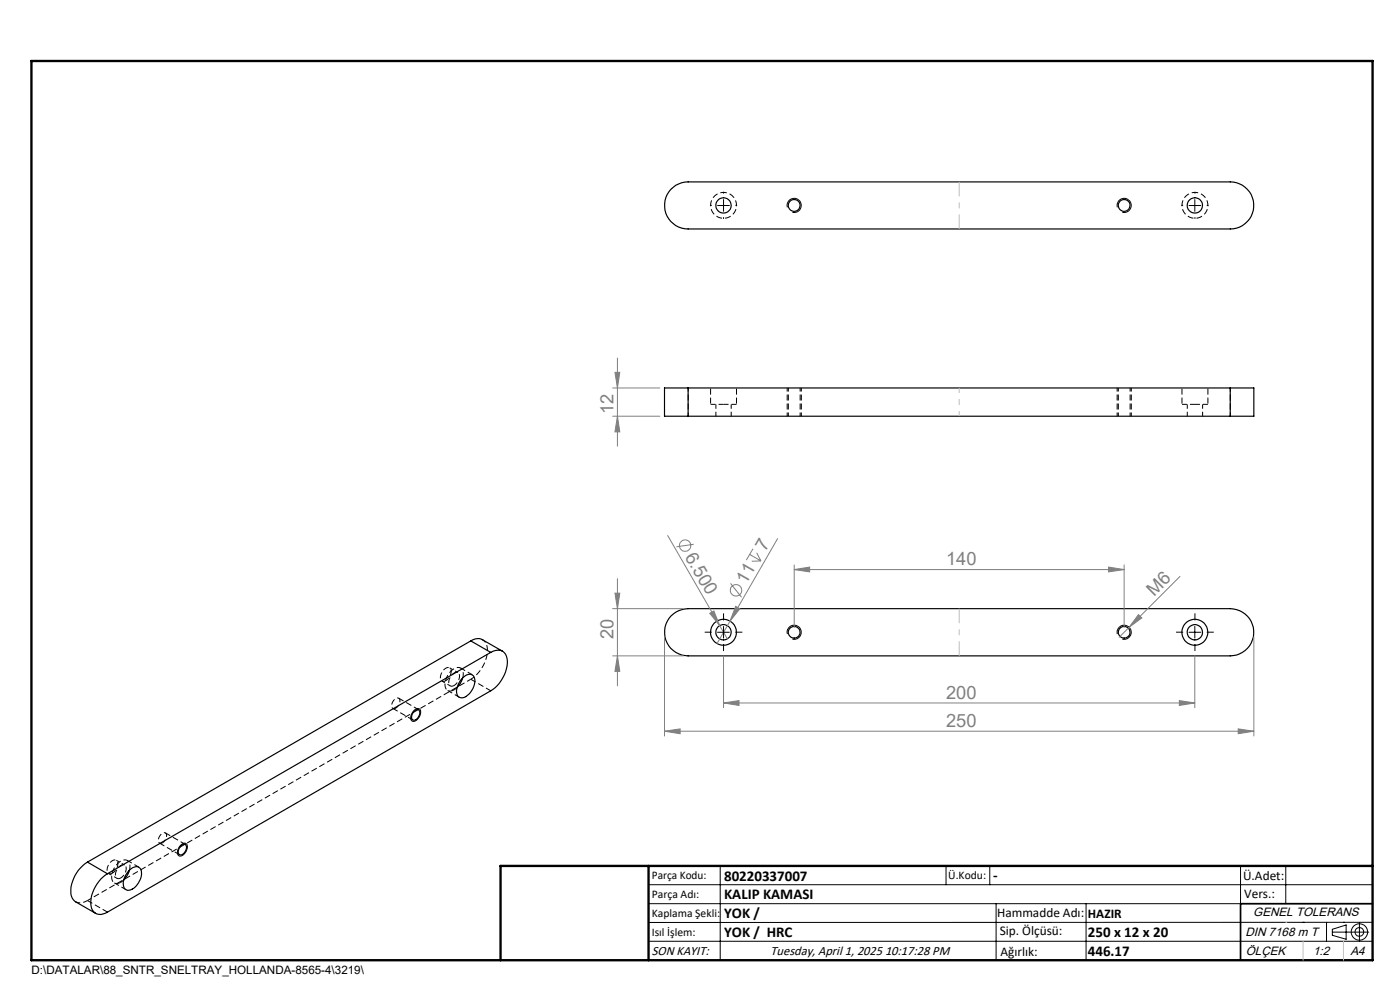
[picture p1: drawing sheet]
<svg xmlns="http://www.w3.org/2000/svg" width="297mm" height="210mm" viewBox="0 0 297 210" stroke-linecap="round" stroke-linejoin="round" font-family="sans-serif">
<g fill="none" stroke="#000" stroke-width=".25">
<path d="M142.3 40.2a5.2 5.2 0 0 1 3.7-1.6h115a5 5 0 0 1 5 5 5 5 0 0 1-5 5h-115a5 5 0 0 1-4.6-3 5 5 0 0 1 .9-5.4zM146 82.3h-5v6h5M146 88.3h115M146 82.3v6M146 82.3h115M261 82.3h5v6h-5M261 82.3v6M99.9 136a2.31 2.31 0 0 1 2.4-.3l4.3 2.4M99.9 136l-81.3 46.9M99.9 136l4.2 2.4M104.1 138.4a2.11 2.11 0 0 1 3.3 .8 7.1 7.1 0 0 1-3.3 7.3l-81.3 47a2.15 2.15 0 0 1-3.4-.8 7.3 7.3 0 0 1 3.4-7.4M104.1 138.4l-81.3 46.9"/>
<path d="M142.3 130.7a5.2 5.2 0 0 1 3.7-1.6h115a5 5 0 0 1 5 5 5 5 0 0 1-5 5h-115a5 5 0 0 1-4.6-3 5 5 0 0 1 .9-5.4zM87.8 150.9a.64 .64 0 0 1 .9-.4 .64 .64 0 0 1 .3 .9 1.33 1.33 0 0 1-1.4 1.3 1.26 1.26 0 0 1 .2-1.8zM98.1 143.8l-.5 1.3-.7 .8M98.3 143.7a1.31 1.31 0 0 1 1.3-.7 1.31 1.31 0 0 1 1.1 .9 3.9 3.9 0 0 1-2.6 4.1 1.29 1.29 0 0 1-1.2-1.9l.5-1.3zM38.6 179.3a.6 .6 0 0 1 .8-.1 .6 .6 0 0 1 .1 .7 1.34 1.34 0 0 1-1.5 1.4 1.5 1.5 0 0 1 .6-2zM18.6 182.9a7.3 7.3 0 0 0-3.4 7.3l.7 1 4.4 2.5M18.6 182.9l4.2 2.4M27.2 184.8a1.71 1.71 0 0 1 2.5-.6 3.4 3.4 0 0 1-1.3 4.2 1.28 1.28 0 0 1-1.5 .4 1.28 1.28 0 0 1-.8-1.4l.4-1.4zM27.4 184.6l-.3 .8-.9 1.3M106.2 203.7h185"/>
<circle cx="153.5" cy="43.6" r="1.64"/>
<circle cx="168.5" cy="43.6" r="1.25"/>
<circle cx="238.5" cy="43.6" r="1.25"/>
<circle cx="253.5" cy="43.6" r="1.64"/>
<circle cx="153.5" cy="134.1" r="2.74"/>
<circle cx="153.5" cy="134.1" r="1.63"/>
<circle cx="168.5" cy="134.1" r="1.24"/>
<circle cx="238.5" cy="134.1" r="1.24"/>
<circle cx="253.5" cy="134.1" r="1.63"/>
<circle cx="253.5" cy="134.1" r="2.76"/>
</g>
<path d="M146 88.3v-6M167 82.3v6M167.2 82.3v6M169.7 88.3v-6M170 82.3v6M237 82.3v6M237.2 82.3v6M239.7 88.3v-6M240 82.3v6M261 88.3v-6" fill="none" stroke="#000" stroke-width=".21" stroke-dasharray="1.3 .6" stroke-dashoffset=".5" stroke-linecap="butt"/>
<path d="M150.7 85.8h2.8M153.5 85.8h2.7M250.7 85.8h2.8M253.5 85.8h2.7M95 146.5l2.4 1.4M100.2 143.1l-2.5-1.4M24.3 187.3l2.4 1.4M29.5 184l-2.5-1.5" fill="none" stroke="#000" stroke-width=".21" stroke-dasharray="1.3 .6" stroke-dashoffset=".2" stroke-linecap="butt"/>
<path d="M150.7 82.3v3.5M156.2 85.8v-3.5M250.7 82.3v3.5M256.2 85.8v-3.5" fill="none" stroke="#000" stroke-width=".21" stroke-dasharray="1.3 .6" stroke-dashoffset="-.2" stroke-linecap="butt"/>
<path d="M151.9 85.8v2.5M155.1 88.3v-2.5M251.9 85.8v2.5M255.1 88.3v-2.5M84 150.2a1.62 1.62 0 0 0 .7-2 1.29 1.29 0 0 0-1.6 1.4 .55 .55 0 0 0 .2 .6 .55 .55 0 0 0 .7 0M34.5 178.8a1.62 1.62 0 0 0 .7-2 1.29 1.29 0 0 0-1.6 1.4 .55 .55 0 0 0 .2 .6 .55 .55 0 0 0 .7 0M18.6 191l-.5 .3a2.3 2.3 0 0 1-2 0" fill="none" stroke="#000" stroke-width=".21" stroke-dasharray="1.3 .6" stroke-dashoffset=".3" stroke-linecap="butt"/>
<path d="M153.5 40.8a2.75 2.75 0 0 1 2.5 4 2.75 2.75 0 0 1-4.7 .4 2.75 2.75 0 0 1 1.7-4.3l.5-.1M253.5 40.8a2.75 2.75 0 0 1 2.5 4 2.75 2.75 0 0 1-4.7 .4 2.75 2.75 0 0 1 1.7-4.3l.5-.1M93.8 144.5l1.7 1M97.2 142.7l-1.8-1M23 185.3l1.8 1M26.4 183.5l-1.7-1" fill="none" stroke="#000" stroke-width=".21" stroke-dasharray="1.3 .6" stroke-dashoffset=".6" stroke-linecap="butt"/>
<path d="M83.3 150.3l4.3 2.4M88.8 150.6l-4.2-2.5M98.2 143.8a1.53 1.53 0 0 0-1-2.2 3.7 3.7 0 0 0-2.6 4.5 1.18 1.18 0 0 0 1.7 .2M99.9 144.1l4.2 2.4M33.8 178.8l4.3 2.5M39.3 179.1l-4.2-2.4M18.6 191l4.2 2.5M27.5 184.6a1.53 1.53 0 0 0-1-2.2 3.7 3.7 0 0 0-2.6 4.6 1.18 1.18 0 0 0 1.7 .1" fill="none" stroke="#000" stroke-width=".21" stroke-dasharray="1.3 .6" stroke-dashoffset=".1" stroke-linecap="butt"/>
<path d="M102.4 135.7a2.87 2.87 0 0 1 .9 3.1 7.9 7.9 0 0 1-3.4 5.3M94.6 144.4a1.97 1.97 0 0 0 .8-2.7 1.71 1.71 0 0 0-1.9 1.6 .78 .78 0 0 0 .1 1 .78 .78 0 0 0 1 .1M96.3 146.3l.7-.5M96.3 145.4a1.97 1.97 0 0 0 .9-2.7 1.71 1.71 0 0 0-2 1.6 .78 .78 0 0 0 .1 1 .78 .78 0 0 0 1 .1M18.6 191l81.3-46.9M23.9 185.2a1.97 1.97 0 0 0 .8-2.7 1.71 1.71 0 0 0-1.9 1.6 .78 .78 0 0 0 .1 1 .78 .78 0 0 0 1 .1M25.6 187.1l.7-.4M25.6 186.2a1.97 1.97 0 0 0 .9-2.7 1.71 1.71 0 0 0-2 1.7 .78 .78 0 0 0 .1 1 .78 .78 0 0 0 1 0" fill="none" stroke="#000" stroke-width=".21" stroke-dasharray="1.3 .6" stroke-dashoffset=".4" stroke-linecap="butt"/>
<g fill="none" stroke="#808080" stroke-width=".21">
<path d="M130.5 79h1l-.5 3.3zM131 75.9v18.7M130 82.3h10M130 88.3h10M131 88.3l.5 3.3h-1zM141.6 113.6l12.7 21.9M147.2 115.5l-3.7 .5M159 117.6l2.4 1.4M159.7 116.4l-1.4 2.4M160.5 117.3l.9 1.7M161.4 119l-1.9 .1M165 114.3l-10.1 17.5"/>
<path d="M168.5 119.8v13.3M238.5 119.8v13.3M130 129.1h15M130 139.1h15M130.5 125.8h1l-.5 3.3zM131 139.1l.5 3.3h-1zM131 122.8v22.7M141 135.1v21M150.6 130.1l.8-.5 1.3 3.1zM153.5 139.1v11M154.9 131.8l-2.8 4.7M155 123.7l2.3 3"/>
<path d="M156.1 128.6l.9 .5-2.1 2.7zM168.5 120.8l3.3-.5v1zM168.5 120.8h70M235.2 120.3l3.3 .5-3.3 .5zM241.5 130.4l.7 .7-2.7 2zM250.3 122.3l-12.9 12.9M253.5 139.1v11M266 135.1v21M141 155.1l3.3-.5v1zM141 155.1h125M153.5 149.1l3.3-.5v1zM153.5 149.1h100"/>
<path d="M250.2 148.6l3.3 .5-3.3 .5zM262.7 154.6l3.3 .5-3.3 .5z"/>
<circle cx="145.4" cy="115.7" r="1.21"/>
<circle cx="156.2" cy="125.2" r="1.21"/>
</g>
<g fill="none" stroke="#000" stroke-width=".21">
<path d="M152.2 43.6h2.5M153.5 42.3v2.5M167 44a1.5 1.5 0 0 1 1.4-1.9 1.5 1.5 0 0 1 1.6 1.6 1.5 1.5 0 0 1-1.9 1.3M237 44a1.5 1.5 0 0 1 1.3-1.9 1.5 1.5 0 0 1 1.7 1.6 1.5 1.5 0 0 1-1.9 1.3M252.2 43.6h2.5M253.5 42.3v2.5M152.2 134.1h2.5M153.5 132.9v2.5M167 134.5a1.5 1.5 0 0 1 1.4-1.9 1.5 1.5 0 0 1 1.6 1.6 1.5 1.5 0 0 1-1.9 1.4M237 134.5a1.5 1.5 0 0 1 1.3-1.9 1.5 1.5 0 0 1 1.7 1.6 1.5 1.5 0 0 1-1.9 1.4M252.2 134.1h2.5M253.5 132.9v2.5"/>
<path d="M87.7 150.8l.1-.1a.79 .79 0 0 1 1.2-.3 .79 .79 0 0 1 .1 1.2 1.42 1.42 0 0 1-1.8 1.3l-.2-.9zM38.3 179.3a.79 .79 0 0 1 1.2-.3 .79 .79 0 0 1 .2 1.2 1.42 1.42 0 0 1-1.8 1.3 1.77 1.77 0 0 1 .4-2.2zM137.6 187.7h153.6M137.6 191.7h153.6M137.6 199.7h153.6M152.8 183.7v20M200.7 183.7v4M210 183.7v4M211.3 191.7v12M230.4 191.7v12M263.2 183.7v20M272.8 183.7v8"/>
<path d="M276.4 195.6h.1M281.4 195.6v4.1M282.6 197.7h7.8M282.6 197.1l3-.9v3l-3-.8zM285 195.6h.1M288.4 195.8v3.8M291.2 195.6l-153.6 .1"/>
<circle cx="288.4" cy="197.7" r="1.74"/>
<circle cx="288.4" cy="197.7" r=".93"/>
</g>
<path d="M203.5 38.6v10M203.5 129.1v10" fill="none" stroke="#c0c0c0" stroke-width=".21" stroke-dasharray="15.2 1.3 1.3 1.3" stroke-dashoffset="12.1" stroke-linecap="butt"/>
<path d="M203.5 82.3v6" fill="none" stroke="#c0c0c0" stroke-width=".21" stroke-dasharray="15.2 1.3 1.3 1.3" stroke-dashoffset="14.1" stroke-linecap="butt"/>
<g fill="none" stroke="#000" stroke-width=".21" stroke-dasharray="15.2 1.3 1.3 1.3" stroke-linecap="butt">
<path d="M151 43.6h-.4M153.5 41.1v-.4M153.5 46.1v.3M156 43.6h.4M251 43.6h-.4M253.5 41.1v-.4M253.5 46.1v.3M256 43.6h.4M151 134.1h-1.5M153.5 131.6v-1.5M153.5 136.6v1.5M156 134.1h1.5"/>
<path d="M251 134.1h-1.5M253.5 131.6v-1.5M253.5 136.6v1.5M256 134.1h1.5"/>
</g>
<path d="M291.2 191.7h-28v12" fill="none" stroke="#000" stroke-width=".35"/>
<path d="M6.7 12.9h284.5v190.8h-284.5zM137.6 183.7v20M291.2 183.7h-185v20" fill="none" stroke="#000" stroke-width=".5"/>
<path d="M272.8 195.6h.1M276.4 199.7v4M285 199.7v4" fill="none" stroke="#c0c0c0" stroke-width=".21"/>
<g fill="#808080">
<path d="M150.6 130.1l.8-.5 1.3 3.1z"/>
<path d="M241.5 130.4l.7 .7-2.7 2z"/>
<path d="M156.1 128.6l.9 .5-2.1 2.7z"/>
<path d="M153.5 149.1l3.3-.5v1zM250.2 148.6l3.3 .5-3.3 .5z"/>
<path d="M130.5 125.8h1l-.5 3.3zM131 139.1l.5 3.3h-1z"/>
<path d="M168.5 120.8l3.3-.5v1zM235.2 120.3l3.3 .5-3.3 .5z"/>
<path d="M141 155.1l3.3-.5v1zM262.7 154.6l3.3 .5-3.3 .5z"/>
<path d="M130.5 79h1l-.5 3.3zM131 88.3l.5 3.3h-1z"/>
</g>
<g font-size="3.9" fill="#808080">
<text x="130.1" y="87.8" transform="rotate(-90 130.1 87.8)">12</text>
<text x="145.2" y="118.1" transform="rotate(60 145.2 118.1)">6.500</text>
<text x="162.4" y="117" transform="rotate(-60 162.4 117)">7</text>
<text x="200.7" y="119.9">140</text>
<text x="158.3" y="124.1" transform="rotate(-60 158.3 124.1)">11</text>
<text x="244.9" y="126.6" transform="rotate(-45 244.9 126.6)">M6</text>
<text x="130.1" y="135.5" transform="rotate(-90 130.1 135.5)">20</text>
<text x="200.7" y="148.2">200</text>
<text x="200.7" y="154.2">250</text>
</g>
<g font-size="3.2">
<text x="153.6" y="190.8">KALIP KAMASI</text>
<text x="153.6" y="186.8">80220337007</text>
<text x="210.7" y="186.6">-</text>
<text x="153.6" y="194.8">YOK /</text>
<text x="153.6" y="198.8">YOK / HRC</text>
<text x="230.8" y="198.7">250 x 12 x 20</text>
<text x="230.8" y="202.8">446.17</text>
</g>
<g font-size="2.8">
<text x="263.7" y="186.7">Ü.Adet:</text>
<text x="263.9" y="190.5">Vers.:</text>
<text x="211.5" y="194.5">Hammadde Adı:</text>
<text x="230.8" y="194.7">HAZIR</text>
<text x="138.3" y="202.6">SON KAYIT:</text>
<text x="163.5" y="202.6">Tuesday, April 1, 2025 10:17:28 PM</text>
<text x="212.1" y="198.4">Sip. Ölçüsü:</text>
<text x="212.2" y="202.7">Ağırlık:</text>
</g>
<g font-size="2.6">
<text x="265.9" y="194.4">GENEL TOLERANS</text>
<text x="264.2" y="198.5">DIN 7168 m T</text>
<text x="264.3" y="202.6">ÖLÇEK</text>
<text x="278.5" y="202.6">1:2</text>
<text x="286.5" y="202.6">A4</text>
</g>
<g font-size="2.5">
<text x="138.3" y="186.4">Parça Kodu:</text>
<text x="138.3" y="190.5">Parça Adı:</text>
<text x="201.2" y="186.5">Ü.Kodu:</text>
<text x="138.3" y="194.5">Kaplama Şekli:</text>
<text x="138.3" y="198.6">Isıl İşlem:</text>
<text x="6.7" y="206.7">D:\DATALAR\88_SNTR_SNELTRAY_HOLLANDA-8565-4\3219\</text>
</g>
</svg>
